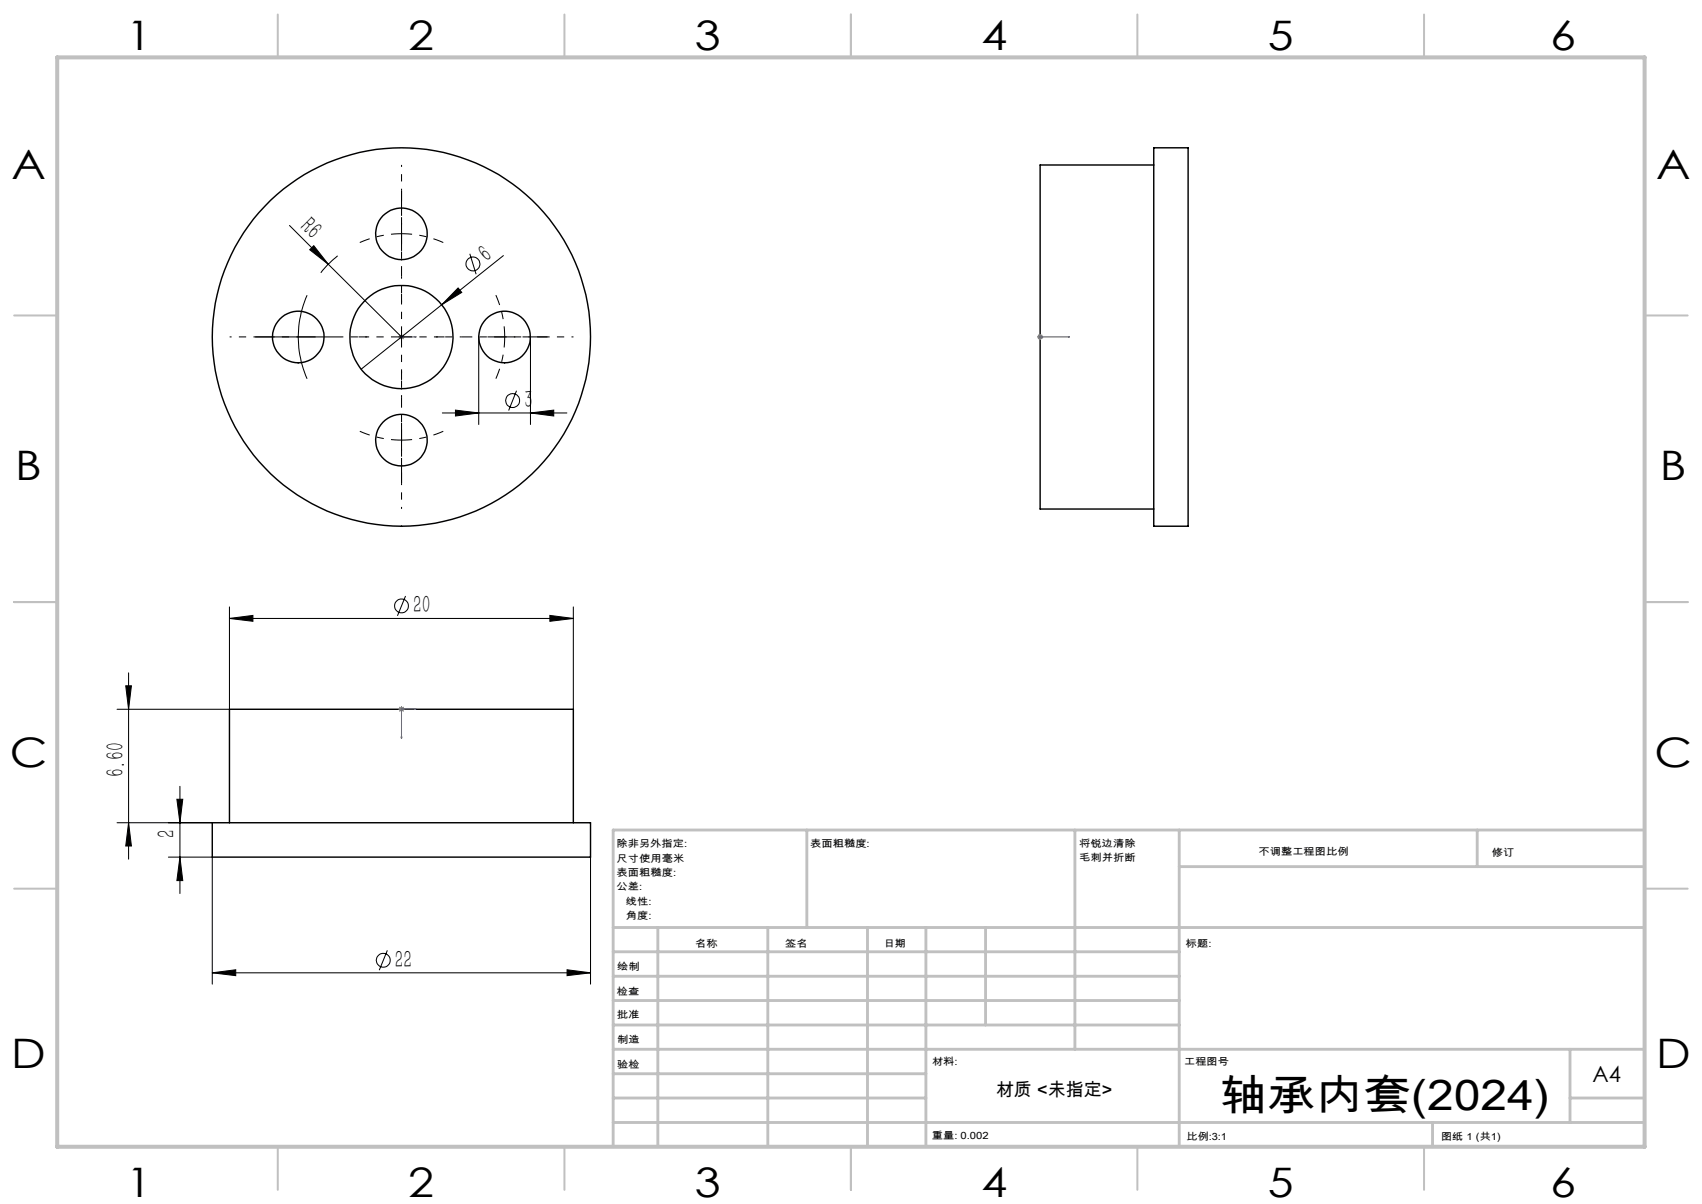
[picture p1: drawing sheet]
<svg xmlns="http://www.w3.org/2000/svg" width="297mm" height="210mm" viewBox="0 0 297 210" stroke-linecap="round" stroke-linejoin="round" font-family="sans-serif">
<g fill="none" stroke="#000" stroke-width=".25">
<path d="M201.3 25.8h6v66h-6zM201.3 28.8h-19.8v60h19.8M37 143.5h66v6h-66zM40 143.5v-19.8h60v19.8"/>
<circle cx="52.1" cy="58.8" r="4.5"/>
<circle cx="70" cy="58.8" r="9"/>
<circle cx="70" cy="40.8" r="4.5"/>
<circle cx="70.1" cy="58.8" r="33"/>
<circle cx="88" cy="58.8" r="4.5"/>
<circle cx="70" cy="76.8" r="4.5"/>
</g>
<g fill="none" stroke="#000" stroke-width=".18">
<path d="M50.5 39.3l6.8 6.8M44.6 58.8h14.9M53.6 51.5a17.9 17.9 0 0 0 0 14.6M54.8 42.9l2.5 3.2-3.3-2.5zM57.3 46.1l12.8 12.7M58.9 44.6l-1.7 1.6-1.2 1.4M79.9 50.2l.7 .8-3.5 2.2zM82 44.3l1.1 3.5M83.5 58.8v15.2M87.8 44.6l-24.8 19.8M92.6 58.8v15.2M77.2 72h21.7"/>
<path d="M79.5 71.5l4 .5-4 .6zM90.1 68.1l-1.3 3.5M92.6 72l4-.5v1.1zM21.9 119.6h1l-.5 4.1zM22.4 117.4v32.5M40 107.9l4.1-.6v1.1zM40 105.9v17.8h-19.6M40 107.9h60M70.8 104l-1.4 3.4M96 107.3l4 .6-4 .5zM100 105.9v17.8M30.9 139.4h1l-.5 4.1z"/>
<path d="M31.4 137.2v18.6M20.4 143.5h16.6M22.4 143.5l.5 4.1h-1zM29.4 149.5h7.6v22.2M31.4 149.5l.5 4.1h-1zM103 149.5v22.2M37 169.7l4.1-.6v1.1zM37 169.7h66M67.6 165.8l-1.4 3.4M99 169.1l4 .6-4 .5z"/>
<circle cx="82.5" cy="46" r="1.21"/>
<circle cx="89.5" cy="69.9" r="1.2"/>
<circle cx="70.1" cy="105.7" r="1.21"/>
<circle cx="66.9" cy="167.5" r="1.21"/>
</g>
<g fill="none" stroke="#00f" stroke-width=".18">
<path d="M70 58.8h.1zM70.1 58.8h.1M70.1 58.8h2.5M70.2 58.8h-.1h.1M72.6 58.8h-.2h.2M181.5 58.8h.1zM181.5 58.8h.1M181.5 58.8h5.2M181.9 58.8h.1M186.7 58.8h-.3h.3M70 128.6h.1v.2zM70.1 124h.1"/>
<path d="M70.1 123.7h.1zM72.4 123.6l.2 .1h-.2zM72.6 123.7h-2.5v5.1"/>
</g>
<path d="M69.6 58.8h1M69.7 58.4l.7 .7M70.1 58.3v1M70.4 58.4l-.7 .7M181 58.8h1M181.2 58.4l.7 .7M181.5 58.3v1M181.9 58.4l-.7 .7M69.6 123.7h1M69.7 123.3l.7 .8M70.1 123.2v1M70.4 123.3l-.7 .8" fill="none" stroke="#808080" stroke-width=".18"/>
<g fill="none" stroke="#000" stroke-width=".18" stroke-dasharray="30.5 1.3 1.3 1.3" stroke-dashoffset="28.6" stroke-linecap="butt">
<path d="M70.1 40.8a18 18 0 0 0-7.3 1.5M70.1 40.8a18 18 0 0 1 7.3 1.5M70.1 58.8v-7.5M70.1 58.8h-7.5M70.1 58.8v7.5M70.1 58.8h7.5M70.1 40.8v-7.5M70.1 40.8v7.5M88.1 58.8a18 18 0 0 0-1.6-7.3M88.1 58.8a18 18 0 0 1-1.6 7.2M88.1 58.8h7.5M88.1 58.8h-7.5"/>
<path d="M70.1 76.8a18 18 0 0 0 7.3-1.6M70.1 76.8a18 18 0 0 1-7.3-1.6M70.1 76.8v7.5M70.1 76.8v-7.5"/>
</g>
<path d="M70.1 33.3v-4.5M44.6 58.8h-4.5M59.6 58.8h4.5M70.1 48.3v4.5M80.6 58.8h-4.5M95.6 58.8h4.5M70.1 69.3v-4.5M70.1 84.3v4.5" fill="none" stroke="#000" stroke-width=".18" stroke-dasharray="30.5 1.3 1.3 1.3" stroke-dashoffset="30.1" stroke-linecap="butt"/>
<path d="M55.1 58.8h-10.5M70.1 43.8v-10.5M85.1 58.8h10.5M70.1 73.8v10.5" fill="none" stroke="#000" stroke-width=".18" stroke-dasharray="30.5 1.3 1.3 1.3" stroke-dashoffset="27.1" stroke-linecap="butt"/>
<g fill="none" stroke="#c0c0c0" stroke-width=".35">
<path d="M48.5 2.5v7.5M98.5 2.5v7.5M148.5 2.5v7.5M198.5 2.5v7.5M248.5 2.5v7.5M2.5 55h7.5M287 55h7.5M2.5 105h7.5M287 105h7.5M2.5 155h7.5M287 155h7.5M48.5 200v7.5"/>
<path d="M98.5 200v7.5M148.5 200v7.5M198.5 200v7.5M248.5 200v7.5"/>
</g>
<g fill="none" stroke="#c0c0c0" stroke-width=".5">
<path d="M140.8 144.8v17M187.6 144.8v38.2M205.8 144.8v55.2M205.8 151.2h81.2M257.8 144.8v6.4M287 144.8h-180v55.2M107 161.8h180M107 178.8h98.8M107 174.5h98.8M107 170.3h98.8M107 166h98.8M114.8 161.8v38.2"/>
<path d="M134 161.8v38.2M151.4 161.8v38.2M161.6 161.8v38.2M172 161.8v17M107 195.8h180M107 191.5h54.6M107 187.3h54.6M107 183h180M250 195.8v4.2M274 191.5h13M274 183v12.8"/>
</g>
<path d="M10 10h277v190h-277z" fill="none" stroke="#c0c0c0" stroke-width=".7"/>
<g fill="#00f">
<path d="M70.1 123.7h.1z"/>
<path d="M72.4 58.8h.2zM70 58.8h.1z"/>
<path d="M70.1 58.8h.1zM181.5 58.8h.1zM186.4 58.8h.3zM72.4 123.6v.1h.2zM70 128.6l.1 .2v-.2z"/>
</g>
<g fill="#000">
<path d="M54.8 42.9l2.5 3.2-3.3-2.5zM79.9 50.2l.7 .8-3.5 2.2z"/>
<path d="M79.5 71.5l4 .5-4 .6zM92.6 72l4-.5v1.1z"/>
<path d="M96 107.3l4 .6-4 .5zM40 107.9l4.1-.6v1.1zM99 169.1l4 .6-4 .5zM37 169.7l4.1-.6v1.1z"/>
<path d="M21.9 119.6h1l-.5 4.1zM22.4 143.5l.5 4.1h-1zM30.9 139.4h1l-.5 4.1zM31.4 149.5l.5 4.1h-1z"/>
</g>
<text font-size="7.4" x="212.8" y="193.5">轴承内套(2024)</text>
<g font-size="7.1">
<text x="22" y="8.7">1</text>
<text x="71.2" y="8.7">2</text>
<text x="121.2" y="8.7">3</text>
<text x="171.2" y="8.7">4</text>
<text x="221.2" y="8.7">5</text>
<text x="270.5" y="8.7">6</text>
<text x="2" y="31.2">A</text>
<text x="289" y="31.2">A</text>
<text x="2.7" y="83.7">B</text>
<text x="289.7" y="83.7">B</text>
<text x="1.7" y="133.7">C</text>
<text x="288.7" y="133.7">C</text>
<text x="2" y="186.2">D</text>
<text x="289" y="186.2">D</text>
<text x="22" y="208.7">1</text>
<text x="71.2" y="208.7">2</text>
<text x="121.2" y="208.7">3</text>
<text x="171.2" y="208.7">4</text>
<text x="221.2" y="208.7">5</text>
<text x="270.5" y="208.7">6</text>
</g>
<g font-size="4.4">
<text x="52.2" y="39.8" transform="rotate(45 52.2 39.8)">R6</text>
<text x="84.9" y="45.8" transform="rotate(-39 84.9 45.8)">6</text>
<text x="91.5" y="71.2">3</text>
<text x="72.1" y="107">20</text>
<text x="21.6" y="135.6" transform="rotate(-90 21.6 135.6)">6.60</text>
<text x="30.5" y="146.2" transform="rotate(-90 30.5 146.2)">2</text>
<text x="68.9" y="168.8">22</text>
</g>
<text font-size="3.9" x="277.9" y="188.8">A4</text>
<text font-size="3.2" x="173.8" y="191.1">材质 &lt;未指定&gt;</text>
<g font-size="1.7">
<text x="107.6" y="147.8">除非另外指定:</text>
<text x="141.4" y="147.8">表面粗糙度:</text>
<text x="188.3" y="147.7">将锐边清除</text>
<text x="219.6" y="149.2">不调整工程图比例</text>
<text x="260.3" y="149.4">修订</text>
<text x="107.6" y="150.3">尺寸使用毫米</text>
<text x="107.6" y="152.8">表面粗糙度:</text>
<text x="107.6" y="155.3">公差:</text>
<text x="188.3" y="150.2">毛刺并折断</text>
<text x="109.2" y="160.3">角度:</text>
<text x="109.2" y="157.8">线性:</text>
<text x="121.3" y="165.2">名称</text>
<text x="137" y="165.1">签名</text>
<text x="154.2" y="165.1">日期</text>
<text x="207" y="165.1">标题:</text>
<text x="107.6" y="173.5">检查</text>
<text x="107.7" y="169.3">绘制</text>
<text x="107.6" y="177.5">批准</text>
<text x="107.7" y="182">制造</text>
<text x="162.6" y="185.7">材料:</text>
<text x="206.6" y="185.7">工程图号</text>
<text x="107.7" y="186.3">验检</text>
<text x="162.6" y="198.7">重量: 0.002</text>
<text x="207.1" y="198.8">比例:3:1</text>
<text x="251.5" y="198.8">图纸 1 (共1)</text>
</g>
</svg>
